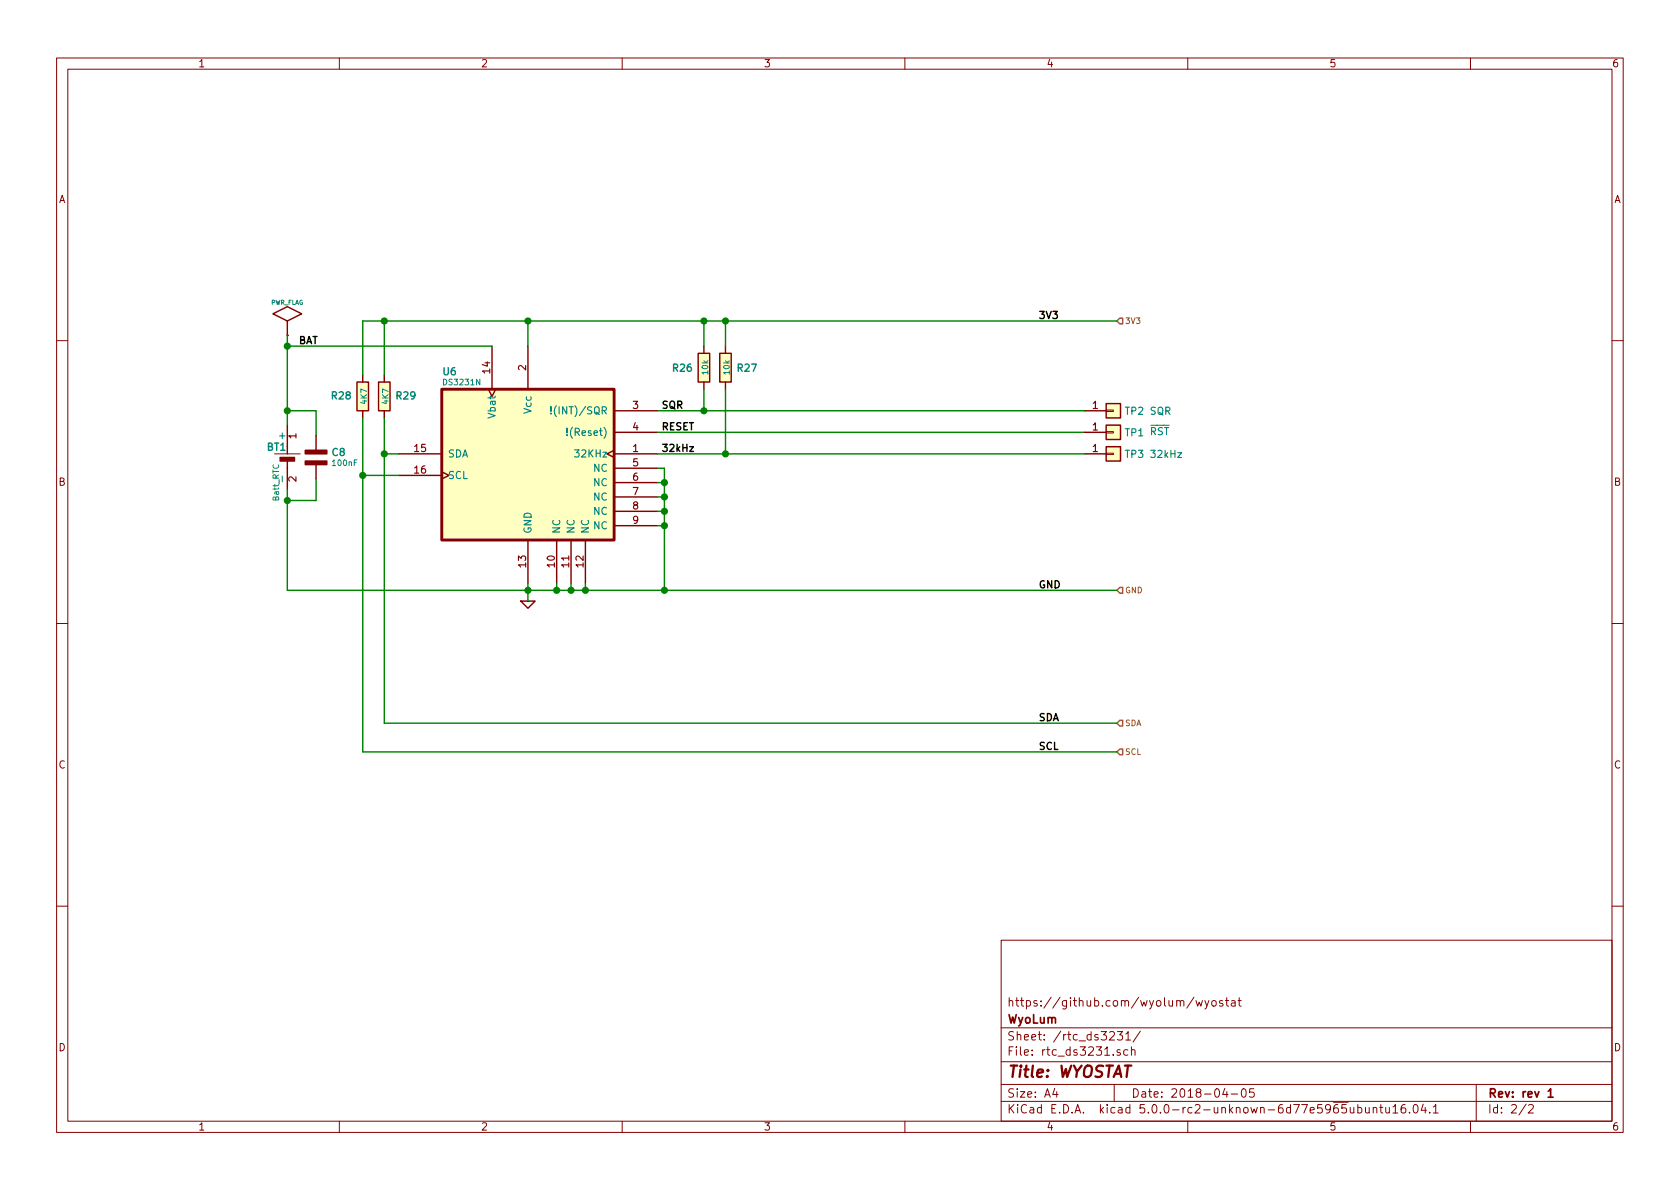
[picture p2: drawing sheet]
EESchema Schematic File Version 4
LIBS:wyostat-cache
EELAYER 26 0
EELAYER END
$Descr A4 11693 8268
encoding utf-8
Sheet 2 2
Title "WYOSTAT"
Date "2018-04-05"
Rev "rev 1"
Comp "WyoLum"
Comment1 "https://github.com/wyolum/wyostat"
Comment2 ""
Comment3 ""
Comment4 ""
$EndDescr
$Comp
L wyostat:R R28
U 1 1
P 2525 2750
F 0 "R28" H 2375 2750 50  0000 C CNB
F 1 "4K7" V 2532 2751 40  0000 C CNN
F 2 "wyostat_fp:R_0805" V 2455 2750 30  0001 C CNN
F 3 "~" H 2525 2750 30  0000 C CNN
F 4 "mfr_pn" H 2525 2750 50  0001 C CNN "manf#"
	1    2525 2750
	1    0    0    1   
$EndComp
$Comp
L wyostat:GND #PWR?
U 1 1
P 3675 4175
F 0 "#PWR?" H 3675 4175 30  0001 C CNN
F 1 "GND" H 3675 4105 30  0001 C CNN
F 2 "" H 3675 4175 60  0000 C CNN
F 3 "" H 3675 4175 60  0000 C CNN
F 4 "mfr_pn" H 3675 4175 50  0001 C CNN "manf#"
	1    3675 4175
	1    0    0    -1  
$EndComp
$Comp
L wyostat:R R26
U 1 1
P 4900 2550
F 0 "R26" H 4750 2550 50  0000 C CNB
F 1 "10k" V 4907 2551 40  0000 C CNN
F 2 "wyostat_fp:R_0805" V 4830 2550 30  0001 C CNN
F 3 "~" H 4900 2550 30  0000 C CNN
F 4 "mfr_pn" H 4900 2550 50  0001 C CNN "manf#"
	1    4900 2550
	1    0    0    -1  
$EndComp
$Comp
L wyostat:R R27
U 1 1
P 5050 2550
F 0 "R27" H 5200 2550 50  0000 C CNB
F 1 "10k" V 5057 2551 40  0000 C CNN
F 2 "wyostat_fp:R_0805" V 4980 2550 30  0001 C CNN
F 3 "~" H 5050 2550 30  0000 C CNN
F 4 "mfr_pn" H 5050 2550 50  0001 C CNN "manf#"
	1    5050 2550
	1    0    0    -1  
$EndComp
Text Label 4600 3000 0    50   ~ 10
RESET
$Comp
L wyostat:PWR_FLAG #FLG?
U 1 1
P 2000 2325
F 0 "#FLG?" H 2000 2595 30  0001 C CNN
F 1 "PWR_FLAG" H 2000 2555 30  0000 C CNN
F 2 "" H 2000 2325 60  0000 C CNN
F 3 "" H 2000 2325 60  0000 C CNN
F 4 "mfr_pn" H 2000 2325 50  0001 C CNN "manf#"
	1    2000 2325
	1    0    0    -1  
$EndComp
$Comp
L wyostat:DS3231N U6
U 1 1
P 3675 3200
F 0 "U6" H 3075 3825 50  0000 L CNB
F 1 "DS3231N" H 3075 3750 40  0000 L CNN
F 2 "wyostat_fp:DS3231" H 3675 3200 60  0001 C CNN
F 3 "~" H 3675 3200 60  0000 C CNN
F 4 "mfr_pn" H 3675 3200 50  0001 C CNN "manf#"
	1    3675 3200
	1    0    0    -1  
$EndComp
$Comp
L wyostat:R R29
U 1 1
P 2675 2750
F 0 "R29" H 2825 2750 50  0000 C CNB
F 1 "4K7" V 2682 2751 40  0000 C CNN
F 2 "wyostat_fp:R_0805" V 2605 2750 30  0001 C CNN
F 3 "~" H 2675 2750 30  0000 C CNN
F 4 "mfr_pn" H 2675 2750 50  0001 C CNN "manf#"
	1    2675 2750
	1    0    0    1   
$EndComp
$Comp
L wyostat:Batt_RTC BT1
U 1 1
P 2000 3200
F 0 "BT1" V 1900 3125 50  0000 C CNB
F 1 "Batt_RTC" H 2150 3125 40  0000 C CNN
F 2 "wyostat_fp:CR2032_SMD2" H 2000 3200 60  0001 C CNN
F 3 "" H 2000 3200 60  0000 C CNN
F 4 "mfr_pn" H 2000 3200 50  0001 C CNN "manf#"
F 5 "BU2032SM-HD-GCT-ND " H 2100 3500 60  0001 C CNN "Digikey"
	1    2000 3200
	0    1    1    0   
$EndComp
Text Label 2075 2400 0    50   ~ 10
BAT
Text Label 7225 2225 0    50   ~ 10
3V3
Text Label 7225 4100 0    50   ~ 10
GND
Wire Wire Line
	4575 3250 4625 3250
Wire Wire Line
	3675 2225 3675 2400
Connection ~ 4900 2225
Wire Wire Line
	4900 2225 4900 2400
Wire Wire Line
	2525 2225 2675 2225
Wire Wire Line
	5050 2225 5050 2400
Wire Wire Line
	2000 2325 2000 2400
Wire Wire Line
	4575 3000 7550 3000
Wire Wire Line
	4625 3250 4625 3350
Wire Wire Line
	4625 3650 4575 3650
Connection ~ 4625 3650
Wire Wire Line
	4625 3550 4575 3550
Connection ~ 4625 3550
Wire Wire Line
	4625 3450 4575 3450
Connection ~ 4625 3450
Wire Wire Line
	4625 3350 4575 3350
Connection ~ 4625 3350
Wire Wire Line
	2000 2400 3425 2400
Wire Wire Line
	2000 3400 2000 3475
Wire Wire Line
	2200 2850 2200 3025
Wire Wire Line
	2000 2850 2200 2850
Connection ~ 2000 2850
Wire Wire Line
	2200 3325 2200 3475
Wire Wire Line
	2200 3475 2000 3475
Connection ~ 2000 3475
Connection ~ 2000 2400
Wire Wire Line
	2000 4100 3675 4100
Wire Wire Line
	3675 4050 3675 4100
Wire Wire Line
	3875 4100 3875 4050
Connection ~ 3675 4100
Wire Wire Line
	4075 4100 4075 4050
Wire Wire Line
	3975 4100 3975 4050
Connection ~ 3875 4100
Connection ~ 3975 4100
Connection ~ 4075 4100
Wire Wire Line
	2525 2225 2525 2600
Wire Wire Line
	2675 2225 2675 2600
Wire Wire Line
	2675 2900 2675 3150
Wire Wire Line
	2675 3150 2775 3150
Wire Wire Line
	2525 2900 2525 3300
Wire Wire Line
	2525 3300 2775 3300
Connection ~ 2675 3150
Connection ~ 2525 3300
Wire Wire Line
	4575 2850 4900 2850
Wire Wire Line
	4900 2850 4900 2700
Wire Wire Line
	5050 2700 5050 3150
Wire Wire Line
	5050 3150 4575 3150
Connection ~ 2675 2225
Connection ~ 3675 2225
Connection ~ 5050 2225
Connection ~ 4625 4100
Text HLabel 7775 2225 2    40   Input ~ 0
3V3
Text HLabel 7775 4100 2    40   Input ~ 0
GND
Text HLabel 7775 5025 2    40   Input ~ 0
SDA
Text HLabel 7775 5225 2    40   Input ~ 0
SCL
$Comp
L wyostat:C_NP C8
U 1 1
P 2200 3175
F 0 "C8" H 2303 3213 50  0000 L CNB
F 1 "100nF" H 2303 3138 40  0000 L CNN
F 2 "wyostat_fp:C_0805" H 2200 3175 60  0001 C CNN
F 3 "" H 2200 3175 60  0000 C CNN
F 4 "mfr_pn" H 2200 3175 50  0001 C CNN "manf#"
	1    2200 3175
	1    0    0    -1  
$EndComp
Wire Wire Line
	4900 2225 5050 2225
Wire Wire Line
	4625 3650 4625 4100
Wire Wire Line
	4625 3550 4625 3650
Wire Wire Line
	4625 3450 4625 3550
Wire Wire Line
	4625 3350 4625 3450
Wire Wire Line
	2000 2850 2000 2950
Wire Wire Line
	2000 3475 2000 4100
Wire Wire Line
	2000 2400 2000 2850
Wire Wire Line
	3675 4100 3875 4100
Wire Wire Line
	3675 4100 3675 4175
Wire Wire Line
	3875 4100 3975 4100
Wire Wire Line
	3975 4100 4075 4100
Wire Wire Line
	4075 4100 4625 4100
Wire Wire Line
	2675 3150 2675 5025
Wire Wire Line
	2525 3300 2525 5225
Wire Wire Line
	2675 2225 3675 2225
Wire Wire Line
	3675 2225 4900 2225
Wire Wire Line
	5050 2225 7775 2225
Wire Wire Line
	4625 4100 7775 4100
$Comp
L wyostat:Conn_01x01 TP1
U 1 1
P 7750 3000
F 0 "TP1" H 7825 3000 50  0000 L CNN
F 1 "~RST" H 8000 3000 50  0000 L CNN
F 2 "wyostat_fp:Pin_Header_Straight_1x01" H 7750 3000 50  0001 C CNN
F 3 "~" H 7750 3000 50  0001 C CNN
F 4 "mfr_pn" H 7750 3000 50  0001 C CNN "manf#"
	1    7750 3000
	1    0    0    -1  
$EndComp
Text Label 4600 2850 0    50   ~ 10
SQR
Text Label 4600 3150 0    50   ~ 10
32kHz
Wire Wire Line
	7775 5025 2675 5025
Wire Wire Line
	2525 5225 7775 5225
Text Label 7225 5025 0    50   ~ 10
SDA
Text Label 7225 5225 0    50   ~ 10
SCL
$Comp
L wyostat:Conn_01x01 TP2
U 1 1
P 7750 2850
F 0 "TP2" H 7825 2850 50  0000 L CNN
F 1 "SQR" H 8000 2850 50  0000 L CNN
F 2 "wyostat_fp:Pin_Header_Straight_1x01" H 7750 2850 50  0001 C CNN
F 3 "~" H 7750 2850 50  0001 C CNN
F 4 "mfr_pn" H 7750 2850 50  0001 C CNN "manf#"
	1    7750 2850
	1    0    0    -1  
$EndComp
$Comp
L wyostat:Conn_01x01 TP3
U 1 1
P 7750 3150
F 0 "TP3" H 7825 3150 50  0000 L CNN
F 1 "32kHz" H 8000 3150 50  0000 L CNN
F 2 "wyostat_fp:Pin_Header_Straight_1x01" H 7750 3150 50  0001 C CNN
F 3 "~" H 7750 3150 50  0001 C CNN
F 4 "mfr_pn" H 7750 3150 50  0001 C CNN "manf#"
	1    7750 3150
	1    0    0    -1  
$EndComp
Wire Wire Line
	7550 2850 4900 2850
Connection ~ 4900 2850
Wire Wire Line
	5050 3150 7550 3150
Connection ~ 5050 3150
$EndSCHEMATC
